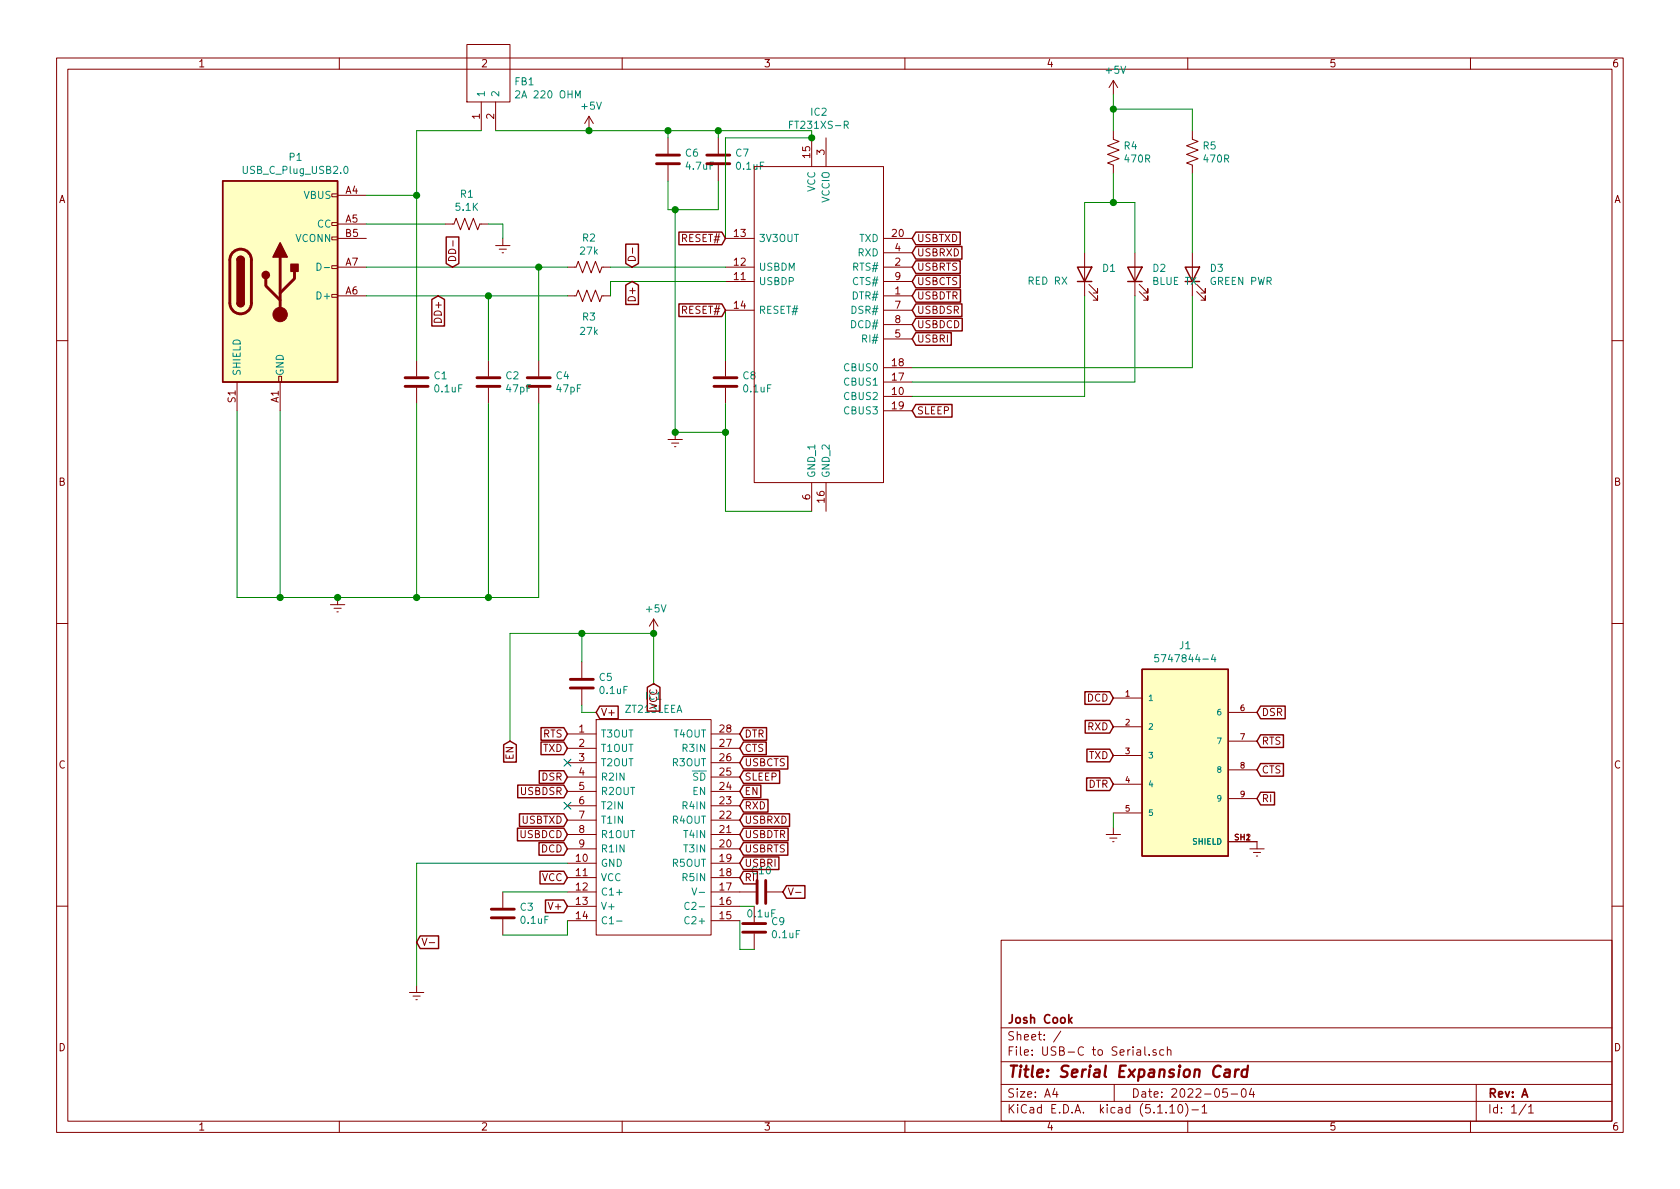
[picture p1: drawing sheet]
EESchema Schematic File Version 4
EELAYER 30 0
EELAYER END
$Descr A4 11693 8268
encoding utf-8
Sheet 1 1
Title "Serial Expansion Card"
Date "2022-05-04"
Rev "A"
Comp "Josh Cook"
Comment1 ""
Comment2 ""
Comment3 ""
Comment4 ""
$EndDescr
$Comp
L Connector:USB_C_Plug_USB2.0 P1
U 1 1
P 1950 1950
F 0 "P1" H 2057 2817 50  0000 C CNN
F 1 "USB_C_Plug_USB2.0" H 2057 2726 50  0000 C CNN
F 2 "Expansion_Card:USB_C_Plug_Molex_105444" H 2100 1950 50  0001 C CNN
F 3 "https://www.usb.org/sites/default/files/documents/usb_type-c.zip" H 2100 1950 50  0001 C CNN
	1    1950 1950
	1    0    0    -1  
$EndComp
$Comp
L Device:R_US R3
U 1 1
P 4100 2050
F 0 "R3" V 3950 2050 50  0000 C CNN
F 1 "27k" V 3850 2050 50  0000 C CNN
F 2 "Resistor_SMD:R_0402_1005Metric" V 4140 2040 50  0001 C CNN
F 3 "~" H 4100 2050 50  0001 C CNN
	1    4100 2050
	0    -1   -1   0   
$EndComp
$Comp
L Device:R_US R2
U 1 1
P 4100 1850
F 0 "R2" V 3895 1850 50  0000 C CNN
F 1 "27k" V 3986 1850 50  0000 C CNN
F 2 "Resistor_SMD:R_0402_1005Metric" V 4140 1840 50  0001 C CNN
F 3 "~" H 4100 1850 50  0001 C CNN
	1    4100 1850
	0    1    1    0   
$EndComp
$Comp
L Device:R_US R1
U 1 1
P 3250 1550
F 0 "R1" V 3455 1550 50  0000 C CNN
F 1 "5.1K" V 3364 1550 50  0000 C CNN
F 2 "Resistor_SMD:R_0402_1005Metric" V 3290 1540 50  0001 C CNN
F 3 "~" H 3250 1550 50  0001 C CNN
	1    3250 1550
	0    -1   -1   0   
$EndComp
$Comp
L power:Earth #PWR03
U 1 1
P 3500 1650
F 0 "#PWR03" H 3500 1400 50  0001 C CNN
F 1 "Earth" H 3500 1500 50  0001 C CNN
F 2 "" H 3500 1650 50  0001 C CNN
F 3 "~" H 3500 1650 50  0001 C CNN
	1    3500 1650
	1    0    0    -1  
$EndComp
Wire Wire Line
	3500 1650 3500 1550
Wire Wire Line
	3500 1550 3400 1550
$Comp
L Device:C C1
U 1 1
P 2900 2650
F 0 "C1" H 3015 2696 50  0000 L CNN
F 1 "0.1uF" H 3015 2605 50  0000 L CNN
F 2 "Capacitor_SMD:C_0402_1005Metric" H 2938 2500 50  0001 C CNN
F 3 "~" H 2900 2650 50  0001 C CNN
	1    2900 2650
	1    0    0    -1  
$EndComp
$Comp
L Device:C C2
U 1 1
P 3400 2650
F 0 "C2" H 3515 2696 50  0000 L CNN
F 1 "47pF" H 3515 2605 50  0000 L CNN
F 2 "Capacitor_SMD:C_0402_1005Metric" H 3438 2500 50  0001 C CNN
F 3 "~" H 3400 2650 50  0001 C CNN
	1    3400 2650
	1    0    0    -1  
$EndComp
$Comp
L Device:C C4
U 1 1
P 3750 2650
F 0 "C4" H 3865 2696 50  0000 L CNN
F 1 "47pF" H 3865 2605 50  0000 L CNN
F 2 "Capacitor_SMD:C_0402_1005Metric" H 3788 2500 50  0001 C CNN
F 3 "~" H 3750 2650 50  0001 C CNN
	1    3750 2650
	1    0    0    -1  
$EndComp
Wire Wire Line
	2550 2050 3400 2050
Wire Wire Line
	2550 1850 3750 1850
Wire Wire Line
	3750 2500 3750 1850
Connection ~ 3750 1850
Wire Wire Line
	3750 1850 3950 1850
Wire Wire Line
	3400 2500 3400 2050
Connection ~ 3400 2050
Wire Wire Line
	3400 2050 3950 2050
Wire Wire Line
	2900 1350 2900 2500
Wire Wire Line
	2550 1350 2900 1350
Wire Wire Line
	2550 1550 3100 1550
Wire Wire Line
	1650 2850 1650 4150
Wire Wire Line
	1650 4150 1950 4150
Wire Wire Line
	3750 4150 3750 2800
Wire Wire Line
	1950 2850 1950 4150
Connection ~ 1950 4150
Wire Wire Line
	2900 2800 2900 4150
Wire Wire Line
	1950 4150 2350 4150
Connection ~ 2900 4150
Wire Wire Line
	3400 2800 3400 4150
Wire Wire Line
	2900 4150 3400 4150
Connection ~ 3400 4150
Wire Wire Line
	3400 4150 3750 4150
$Comp
L power:Earth #PWR01
U 1 1
P 2350 4150
F 0 "#PWR01" H 2350 3900 50  0001 C CNN
F 1 "Earth" H 2350 4000 50  0001 C CNN
F 2 "" H 2350 4150 50  0001 C CNN
F 3 "~" H 2350 4150 50  0001 C CNN
	1    2350 4150
	1    0    0    -1  
$EndComp
Connection ~ 2350 4150
Wire Wire Line
	2350 4150 2900 4150
Wire Wire Line
	3350 900  2900 900 
Wire Wire Line
	2900 900  2900 1350
Connection ~ 2900 1350
Wire Wire Line
	5650 900  5650 950 
$Comp
L power:+5V #PWR04
U 1 1
P 4100 900
F 0 "#PWR04" H 4100 750 50  0001 C CNN
F 1 "+5V" H 4115 1073 50  0000 C CNN
F 2 "" H 4100 900 50  0001 C CNN
F 3 "" H 4100 900 50  0001 C CNN
	1    4100 900 
	1    0    0    -1  
$EndComp
Connection ~ 4100 900 
Wire Wire Line
	4100 900  4650 900 
$Comp
L Device:C C6
U 1 1
P 4650 1100
F 0 "C6" H 4765 1146 50  0000 L CNN
F 1 "4.7uF" H 4765 1055 50  0000 L CNN
F 2 "Capacitor_SMD:C_0402_1005Metric" H 4688 950 50  0001 C CNN
F 3 "~" H 4650 1100 50  0001 C CNN
	1    4650 1100
	1    0    0    -1  
$EndComp
$Comp
L Device:C C7
U 1 1
P 5000 1100
F 0 "C7" H 5115 1146 50  0000 L CNN
F 1 "0.1uF" H 5115 1055 50  0000 L CNN
F 2 "Capacitor_SMD:C_0402_1005Metric" H 5038 950 50  0001 C CNN
F 3 "~" H 5000 1100 50  0001 C CNN
	1    5000 1100
	1    0    0    -1  
$EndComp
Wire Wire Line
	4650 950  4650 900 
Connection ~ 4650 900 
Wire Wire Line
	4650 900  5000 900 
Wire Wire Line
	5000 950  5000 900 
Connection ~ 5000 900 
Wire Wire Line
	5000 900  5650 900 
Wire Wire Line
	5000 1250 5000 1450
Wire Wire Line
	5000 1450 4700 1450
Wire Wire Line
	4700 1450 4700 3000
Wire Wire Line
	4650 1250 4650 1450
Wire Wire Line
	4650 1450 4700 1450
Connection ~ 4700 1450
$Comp
L power:Earth #PWR06
U 1 1
P 4700 3000
F 0 "#PWR06" H 4700 2750 50  0001 C CNN
F 1 "Earth" H 4700 2850 50  0001 C CNN
F 2 "" H 4700 3000 50  0001 C CNN
F 3 "~" H 4700 3000 50  0001 C CNN
	1    4700 3000
	1    0    0    -1  
$EndComp
Wire Wire Line
	5050 950  5650 950 
Wire Wire Line
	5050 1850 4250 1850
Wire Wire Line
	5050 1950 4250 1950
Wire Wire Line
	4250 1950 4250 2050
$Comp
L Device:C C8
U 1 1
P 5050 2650
F 0 "C8" H 5165 2696 50  0000 L CNN
F 1 "0.1uF" H 5165 2605 50  0000 L CNN
F 2 "Capacitor_SMD:C_0402_1005Metric" H 5088 2500 50  0001 C CNN
F 3 "~" H 5050 2650 50  0001 C CNN
	1    5050 2650
	1    0    0    -1  
$EndComp
Wire Wire Line
	4700 3000 5050 3000
Wire Wire Line
	5050 3000 5050 2800
Connection ~ 4700 3000
Wire Wire Line
	5050 3550 5050 3000
Connection ~ 5050 3000
Text GLabel 6350 1650 2    50   Input ~ 0
USBTXD
Text GLabel 6350 1750 2    50   Input ~ 0
USBRXD
Text GLabel 6350 1850 2    50   Input ~ 0
USBRTS
Text GLabel 6350 1950 2    50   Input ~ 0
USBCTS
Text GLabel 6350 2050 2    50   Input ~ 0
USBDTR
Text GLabel 6350 2150 2    50   Input ~ 0
USBDSR
Text GLabel 6350 2250 2    50   Input ~ 0
USBDCD
Text GLabel 6350 2350 2    50   Input ~ 0
USBRI
Text GLabel 6350 2850 2    50   Input ~ 0
SLEEP
$Comp
L Device:LED D1
U 1 1
P 7550 1900
F 0 "D1" V 7589 1782 50  0000 R CNN
F 1 "RED RX" V 7500 2300 50  0000 R CNN
F 2 "LED_SMD:LED_0603_1608Metric" H 7550 1900 50  0001 C CNN
F 3 "~" H 7550 1900 50  0001 C CNN
	1    7550 1900
	0    -1   -1   0   
$EndComp
$Comp
L Device:LED D2
U 1 1
P 7900 1900
F 0 "D2" V 7939 1782 50  0000 R CNN
F 1 "BLUE TX" V 7848 1782 50  0000 R CNN
F 2 "LED_SMD:LED_0603_1608Metric" H 7900 1900 50  0001 C CNN
F 3 "~" H 7900 1900 50  0001 C CNN
	1    7900 1900
	0    -1   -1   0   
$EndComp
$Comp
L Device:LED D3
U 1 1
P 8300 1900
F 0 "D3" V 8339 1782 50  0000 R CNN
F 1 "GREEN PWR" V 8248 1782 50  0000 R CNN
F 2 "LED_SMD:LED_0603_1608Metric" H 8300 1900 50  0001 C CNN
F 3 "~" H 8300 1900 50  0001 C CNN
	1    8300 1900
	0    -1   -1   0   
$EndComp
Wire Wire Line
	7900 1750 7900 1400
Wire Wire Line
	7900 1400 7750 1400
Wire Wire Line
	7550 1400 7550 1750
Wire Wire Line
	7550 2750 7550 2050
Wire Wire Line
	6350 2750 7550 2750
Wire Wire Line
	7900 2650 7900 2050
Wire Wire Line
	6350 2650 7900 2650
Wire Wire Line
	8300 2550 8300 2050
Wire Wire Line
	6350 2550 8300 2550
$Comp
L Device:R_US R4
U 1 1
P 7750 1050
F 0 "R4" H 7818 1096 50  0000 L CNN
F 1 "470R" H 7818 1005 50  0000 L CNN
F 2 "Resistor_SMD:R_0402_1005Metric" V 7790 1040 50  0001 C CNN
F 3 "~" H 7750 1050 50  0001 C CNN
	1    7750 1050
	1    0    0    -1  
$EndComp
$Comp
L Device:R_US R5
U 1 1
P 8300 1050
F 0 "R5" H 8368 1096 50  0000 L CNN
F 1 "470R" H 8368 1005 50  0000 L CNN
F 2 "Resistor_SMD:R_0402_1005Metric" V 8340 1040 50  0001 C CNN
F 3 "~" H 8300 1050 50  0001 C CNN
	1    8300 1050
	1    0    0    -1  
$EndComp
Wire Wire Line
	8300 1750 8300 1200
Wire Wire Line
	8300 750  7750 750 
Wire Wire Line
	7750 750  7750 650 
Wire Wire Line
	7750 750  7750 900 
Connection ~ 7750 750 
Wire Wire Line
	7750 1200 7750 1400
Connection ~ 7750 1400
Wire Wire Line
	7750 1400 7550 1400
Wire Wire Line
	8300 750  8300 900 
$Comp
L power:+5V #PWR08
U 1 1
P 7750 650
F 0 "#PWR08" H 7750 500 50  0001 C CNN
F 1 "+5V" H 7765 823 50  0000 C CNN
F 2 "" H 7750 650 50  0001 C CNN
F 3 "" H 7750 650 50  0001 C CNN
	1    7750 650 
	1    0    0    -1  
$EndComp
$Comp
L USB-C-to-Serial-rescue:ZT213LEEA-SamacSys_Parts-USB-C-to-Serial-rescue IC1
U 1 1
P 3950 5100
F 0 "IC1" H 4550 5365 50  0000 C CNN
F 1 "ZT213LEEA" H 4550 5274 50  0000 C CNN
F 2 "SamacSys_Parts:SOP65P780X200-28N" H 5000 5200 50  0001 L CNN
F 3 "" H 5000 5100 50  0001 L CNN
F 4 "Low Power 5V 250kbps RS232 Transceivers" H 5000 5000 50  0001 L CNN "Description"
F 5 "2" H 5000 4900 50  0001 L CNN "Height"
F 6 "ASIX" H 5000 4800 50  0001 L CNN "Manufacturer_Name"
F 7 "ZT213LEEA" H 5000 4700 50  0001 L CNN "Manufacturer_Part_Number"
F 8 "" H 5000 4600 50  0001 L CNN "Mouser Part Number"
F 9 "" H 5000 4500 50  0001 L CNN "Mouser Price/Stock"
F 10 "" H 5000 4400 50  0001 L CNN "Arrow Part Number"
F 11 "" H 5000 4300 50  0001 L CNN "Arrow Price/Stock"
	1    3950 5100
	1    0    0    -1  
$EndComp
Text GLabel 3950 5100 0    50   Input ~ 0
RTS
Text GLabel 3950 5200 0    50   Input ~ 0
TXD
NoConn ~ 3950 5300
NoConn ~ 3950 5600
Text GLabel 3950 5400 0    50   Input ~ 0
DSR
Text GLabel 3950 5500 0    50   Input ~ 0
USBDSR
Text GLabel 3950 5700 0    50   Input ~ 0
USBTXD
Text GLabel 3950 5800 0    50   Input ~ 0
USBDCD
Text GLabel 3950 5900 0    50   Input ~ 0
DCD
Text GLabel 5150 5100 2    50   Input ~ 0
DTR
Text GLabel 5150 5200 2    50   Input ~ 0
CTS
Text GLabel 5150 5300 2    50   Input ~ 0
USBCTS
Text GLabel 5150 5400 2    50   Input ~ 0
SLEEP
Text GLabel 5150 5600 2    50   Input ~ 0
RXD
Text GLabel 5150 5700 2    50   Input ~ 0
USBRXD
Text GLabel 5150 5800 2    50   Input ~ 0
USBDTR
Text GLabel 5150 5900 2    50   Input ~ 0
USBRTS
Text GLabel 5150 6000 2    50   Input ~ 0
USBRI
Text GLabel 5150 6100 2    50   Input ~ 0
RI
$Comp
L Device:C C9
U 1 1
P 5250 6450
F 0 "C9" H 5365 6496 50  0000 L CNN
F 1 "0.1uF" H 5365 6405 50  0000 L CNN
F 2 "Capacitor_SMD:C_0402_1005Metric" H 5288 6300 50  0001 C CNN
F 3 "~" H 5250 6450 50  0001 C CNN
	1    5250 6450
	1    0    0    -1  
$EndComp
Wire Wire Line
	5250 6300 5150 6300
Wire Wire Line
	5150 6400 5150 6600
Wire Wire Line
	5150 6600 5250 6600
Text GLabel 5450 6200 2    50   Input ~ 0
V-
$Comp
L Device:C C10
U 1 1
P 5300 6200
F 0 "C10" V 5150 6200 50  0000 C CNN
F 1 "0.1uF" V 5450 6200 50  0000 C CNN
F 2 "Capacitor_SMD:C_0402_1005Metric" H 5338 6050 50  0001 C CNN
F 3 "~" H 5300 6200 50  0001 C CNN
	1    5300 6200
	0    1    1    0   
$EndComp
Wire Wire Line
	2900 6000 2900 6850
$Comp
L power:Earth #PWR02
U 1 1
P 2900 6850
F 0 "#PWR02" H 2900 6600 50  0001 C CNN
F 1 "Earth" H 2900 6700 50  0001 C CNN
F 2 "" H 2900 6850 50  0001 C CNN
F 3 "~" H 2900 6850 50  0001 C CNN
	1    2900 6850
	1    0    0    -1  
$EndComp
Text GLabel 2900 6550 2    50   Input ~ 0
V-
Text GLabel 5150 5500 2    50   Input ~ 0
EN
$Comp
L Device:C C3
U 1 1
P 3500 6350
F 0 "C3" H 3615 6396 50  0000 L CNN
F 1 "0.1uF" H 3615 6305 50  0000 L CNN
F 2 "Capacitor_SMD:C_0402_1005Metric" H 3538 6200 50  0001 C CNN
F 3 "~" H 3500 6350 50  0001 C CNN
	1    3500 6350
	1    0    0    -1  
$EndComp
Wire Wire Line
	2900 6000 3950 6000
Wire Wire Line
	3950 6400 3950 6500
Wire Wire Line
	3500 6500 3950 6500
Wire Wire Line
	3500 6200 3950 6200
Text GLabel 3950 6300 0    50   Input ~ 0
V+
Text GLabel 3950 6100 0    50   Input ~ 0
VCC
Text GLabel 4550 4750 3    50   Input ~ 0
VCC
Text GLabel 4150 4950 2    50   Input ~ 0
V+
Text GLabel 3550 5150 3    50   Input ~ 0
EN
$Comp
L Device:C C5
U 1 1
P 4050 4750
F 0 "C5" H 4165 4796 50  0000 L CNN
F 1 "0.1uF" H 4165 4705 50  0000 L CNN
F 2 "Capacitor_SMD:C_0402_1005Metric" H 4088 4600 50  0001 C CNN
F 3 "~" H 4050 4750 50  0001 C CNN
	1    4050 4750
	1    0    0    -1  
$EndComp
Wire Wire Line
	4150 4950 4050 4950
Wire Wire Line
	4050 4950 4050 4900
Wire Wire Line
	4050 4400 3550 4400
Wire Wire Line
	3550 4400 3550 5150
Wire Wire Line
	4050 4600 4050 4400
Wire Wire Line
	4050 4400 4550 4400
Wire Wire Line
	4550 4400 4550 4750
Connection ~ 4050 4400
$Comp
L power:+5V #PWR05
U 1 1
P 4550 4400
F 0 "#PWR05" H 4550 4250 50  0001 C CNN
F 1 "+5V" H 4565 4573 50  0000 C CNN
F 2 "" H 4550 4400 50  0001 C CNN
F 3 "" H 4550 4400 50  0001 C CNN
	1    4550 4400
	1    0    0    -1  
$EndComp
Connection ~ 4550 4400
Wire Wire Line
	5050 3550 5650 3550
Wire Wire Line
	5050 950  5050 1650
$Comp
L SamacSys_Parts:FT231XS-R IC2
U 1 1
P 5050 1650
F 0 "IC2" H 5700 2531 50  0000 C CNN
F 1 "FT231XS-R" H 5700 2440 50  0000 C CNN
F 2 "SamacSys_Parts:SOP64P599X175-20N" H 6200 2150 50  0001 L CNN
F 3 "https://datasheet.datasheetarchive.com/originals/distributors/Datasheets_SAMA/824938d1687833d6997706543241551a.pdf" H 6200 2050 50  0001 L CNN
F 4 "FTDI Chip FT231XS-R, Interface RS232, RS422, RS485, SIE, UART 3MBd, 5 V, 20-pin, SSOP" H 6200 1950 50  0001 L CNN "Description"
F 5 "1.753" H 6200 1850 50  0001 L CNN "Height"
F 6 "FTDI Chip" H 6200 1750 50  0001 L CNN "Manufacturer_Name"
F 7 "FT231XS-R" H 6200 1650 50  0001 L CNN "Manufacturer_Part_Number"
F 8 "895-FT231XS-R" H 6200 1550 50  0001 L CNN "Mouser Part Number"
F 9 "https://www.mouser.co.uk/ProductDetail/FTDI/FT231XS-R?qs=Gp1Yz1mis3WduRPsgrTbtg%3D%3D" H 6200 1450 50  0001 L CNN "Mouser Price/Stock"
F 10 "FT231XS-R" H 6200 1350 50  0001 L CNN "Arrow Part Number"
F 11 "https://www.arrow.com/en/products/ft231xs-r/ftdi-chip?region=nac" H 6200 1250 50  0001 L CNN "Arrow Price/Stock"
	1    5050 1650
	1    0    0    -1  
$EndComp
Wire Wire Line
	5050 2150 5050 2500
Connection ~ 5650 950 
Text GLabel 5050 2150 0    50   Input ~ 0
RESET#
Text GLabel 5050 1650 0    50   Input ~ 0
RESET#
Text GLabel 7750 4850 0    50   Input ~ 0
DCD
Text GLabel 7750 5050 0    50   Input ~ 0
RXD
Text GLabel 7750 5250 0    50   Input ~ 0
TXD
Text GLabel 7750 5450 0    50   Input ~ 0
DTR
Text GLabel 8750 4950 2    50   Input ~ 0
DSR
Text GLabel 8750 5150 2    50   Input ~ 0
RTS
Text GLabel 8750 5350 2    50   Input ~ 0
CTS
Text GLabel 8750 5550 2    50   Input ~ 0
RI
$Comp
L power:Earth #PWR07
U 1 1
P 7750 5750
F 0 "#PWR07" H 7750 5500 50  0001 C CNN
F 1 "Earth" H 7750 5600 50  0001 C CNN
F 2 "" H 7750 5750 50  0001 C CNN
F 3 "~" H 7750 5750 50  0001 C CNN
	1    7750 5750
	1    0    0    -1  
$EndComp
Wire Wire Line
	7750 5650 7750 5750
$Comp
L SamacSys_Parts:MPZ1608S221ATA00 FB1
U 1 1
P 3350 900
F 0 "FB1" V 3688 672 50  0000 R CNN
F 1 "2A 220 OHM" V 3597 672 50  0000 R CNN
F 2 "SamacSys_Parts:BEADC1608X75N" H 4000 1000 50  0001 L CNN
F 3 "https://product.tdk.com/system/files/dam/doc/product/emc/emc/beads/catalog/beads_commercial_power_mpz1608_en.pdf" H 4000 900 50  0001 L CNN
F 4 "220 Ohms @ 100MHz 1 Power Line Ferrite Bead 0603 (1608 Metric) 2.2A 50mOhm" H 4000 800 50  0001 L CNN "Description"
F 5 "0.75" H 4000 700 50  0001 L CNN "Height"
F 6 "TDK" H 4000 600 50  0001 L CNN "Manufacturer_Name"
F 7 "MPZ1608S221ATA00" H 4000 500 50  0001 L CNN "Manufacturer_Part_Number"
F 8 "810-MPZ1608S221ATA00" H 4000 400 50  0001 L CNN "Mouser Part Number"
F 9 "https://www.mouser.co.uk/ProductDetail/TDK/MPZ1608S221ATA00?qs=pLY5GE0xrmLZeKkazChaNg%3D%3D" H 4000 300 50  0001 L CNN "Mouser Price/Stock"
F 10 "MPZ1608S221ATA00" H 4000 200 50  0001 L CNN "Arrow Part Number"
F 11 "https://www.arrow.com/en/products/mpz1608s221ata00/tdk?region=nac" H 4000 100 50  0001 L CNN "Arrow Price/Stock"
	1    3350 900 
	0    -1   -1   0   
$EndComp
Wire Wire Line
	3450 900  4100 900 
$Comp
L USB-C-to-Serial-rescue:5747844-4-5747844-4-USB-C-to-Serial-rescue J1
U 1 1
P 8250 5250
F 0 "J1" H 8250 6017 50  0000 C CNN
F 1 "5747844-4" H 8250 5926 50  0000 C CNN
F 2 "3-338168-2:33381682" H 8250 5250 50  0001 L BNN
F 3 "" H 8250 5250 50  0001 L BNN
F 4 "Gold" H 8250 5250 50  0001 L BNN "FINISH"
F 5 "" H 8250 5250 50  0001 L BNN "CONNECTOR"
F 6 "" H 8250 5250 50  0001 L BNN "SIGNAL_INTEGRITY"
F 7 "MANUFACTURER RECOMMENDATIONS" H 8250 5250 50  0001 L BNN "STANDARD"
F 8 "Receptacle" H 8250 5250 50  0001 L BNN "TYPE"
F 9 "" H 8250 5250 50  0001 L BNN "FOOTPRINT_REFERENCE"
F 10 "TE Connectivity" H 8250 5250 50  0001 L BNN "MANUFACTURER"
F 11 "" H 8250 5250 50  0001 L BNN "CASE"
F 12 "" H 8250 5250 50  0001 L BNN "APPLICATION"
F 13 "" H 8250 5250 50  0001 L BNN "SPICE_MODEL"
F 14 "Amplimite HD-20" H 8250 5250 50  0001 L BNN "SERIES"
F 15 "" H 8250 5250 50  0001 L BNN "LIBRARY_REF"
F 16 "yes" H 8250 5250 50  0001 L BNN "ROHS_COMPLIANT"
F 17 "" H 8250 5250 50  0001 L BNN "INSULATION_RESISTANCE"
F 18 "" H 8250 5250 50  0001 L BNN "PUBLISHER"
F 19 "125V" H 8250 5250 50  0001 L BNN "VOLTAGE_RATING_AC"
F 20 "" H 8250 5250 50  0001 L BNN "GENDER"
F 21 "Through Hole" H 8250 5250 50  0001 L BNN "TECHNOLOGY"
F 22 "" H 8250 5250 50  0001 L BNN "PUBLISHED"
F 23 "Right Angle" H 8250 5250 50  0001 L BNN "ORIENTATION"
F 24 "DUAL ROW" H 8250 5250 50  0001 L BNN "CONFIGURATION"
F 25 "CONN D-SUB RCPT 9POS R/A SOLDER" H 8250 5250 50  0001 L BNN "PART_DESCRIPTION"
F 26 "http://www.te.com/commerce/DocumentDelivery/DDEController?Action=srchrtrv&DocNm=5747844&DocType=Customer+Drawing&DocLang=English" H 8250 5250 50  0001 L BNN "MANUFACTURER_LINK"
F 27 "6A" H 8250 5250 50  0001 L BNN "CURRENT_RATING"
F 28 "" H 8250 5250 50  0001 L BNN "FOOTPRINT"
F 29 "Revised per ECO-12-004835" H 8250 5250 50  0001 L BNN "LATEST_REVISION_NOTE"
F 30 "2.74mm" H 8250 5250 50  0001 L BNN "PITCH"
F 31 "P" H 8250 5250 50  0001 L BNN "PART_REV"
F 32 "9" H 8250 5250 50  0001 L BNN "POSITIONS"
F 33 "" H 8250 5250 50  0001 L BNN "LIBRARY_PATH"
F 34 "" H 8250 5250 50  0001 L BNN "VOLTAGE_RATING_DC"
F 35 "" H 8250 5250 50  0001 L BNN "FOOTPRINT_PATH"
F 36 "" H 8250 5250 50  0001 L BNN "DESIGNATOR"
F 37 "11MAR11" H 8250 5250 50  0001 L BNN "LATEST_REVISION_DATE"
F 38 "" H 8250 5250 50  0001 L BNN "PACKAGE"
	1    8250 5250
	1    0    0    -1  
$EndComp
$Comp
L power:Earth #PWR09
U 1 1
P 8750 5850
F 0 "#PWR09" H 8750 5600 50  0001 C CNN
F 1 "Earth" H 8750 5700 50  0001 C CNN
F 2 "" H 8750 5850 50  0001 C CNN
F 3 "~" H 8750 5850 50  0001 C CNN
	1    8750 5850
	1    0    0    -1  
$EndComp
Text GLabel 4400 1850 1    50   Input ~ 0
D-
Text GLabel 4400 1950 3    50   Input ~ 0
D+
Text GLabel 3050 2050 3    50   Input ~ 0
DD+
Text GLabel 3150 1850 1    50   Input ~ 0
DD-
$EndSCHEMATC
